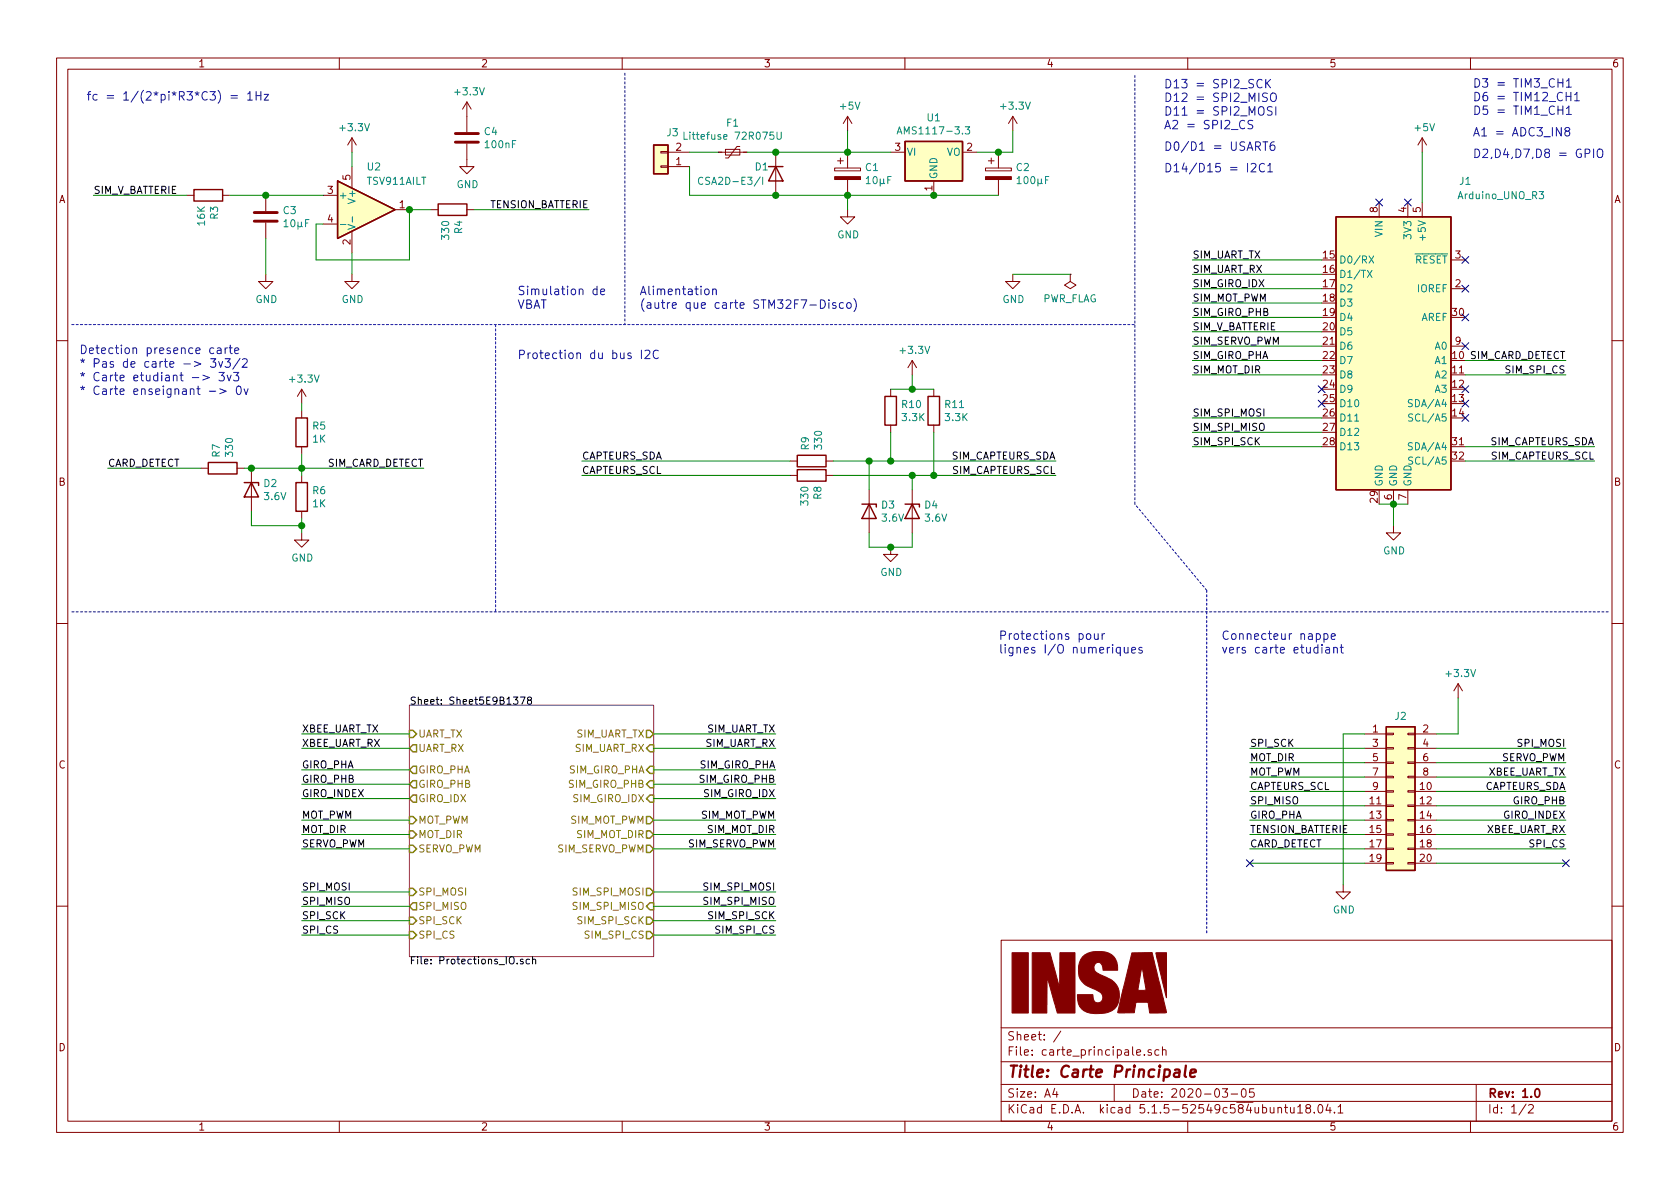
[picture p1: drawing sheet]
EESchema Schematic File Version 4
EELAYER 30 0
EELAYER END
$Descr A4 11693 8268
encoding utf-8
Sheet 1 2
Title "Carte Principale"
Date "2020-03-05"
Rev "1.0"
Comp ""
Comment1 ""
Comment2 ""
Comment3 ""
Comment4 ""
$EndDescr
$Comp
L MCU_Module:Arduino_UNO_R3 J1
U 1 1
P 9700 2400
F 0 "J1" H 10200 3550 50  0000 C CNN
F 1 "Arduino_UNO_R3" H 10450 3450 50  0000 C CNN
F 2 "Insa:Arduino_UNO_R3_Pin_Only" H 9850 1350 50  0001 L CNN
F 3 "https://www.arduino.cc/en/Main/arduinoBoardUno" H 9500 3450 50  0001 C CNN
	1    9700 2400
	1    0    0    -1  
$EndComp
$Comp
L power:GND #PWR0101
U 1 1
P 9700 3650
F 0 "#PWR0101" H 9700 3400 50  0001 C CNN
F 1 "GND" H 9705 3477 50  0000 C CNN
F 2 "" H 9700 3650 50  0001 C CNN
F 3 "" H 9700 3650 50  0001 C CNN
	1    9700 3650
	1    0    0    -1  
$EndComp
Wire Wire Line
	9700 3650 9700 3500
Wire Wire Line
	9600 3500 9700 3500
Connection ~ 9700 3500
Wire Wire Line
	9700 3500 9800 3500
Wire Notes Line
	8400 4100 8400 6500
Wire Notes Line
	8400 4100 7900 3500
Wire Notes Line
	7900 3500 7900 500 
Text Notes 8100 900  0    59   ~ 0
D13 = SPI2_SCK\nD12 = SPI2_MISO\nD11 = SPI2_MOSI\nA2 = SPI2_CS
Text Notes 8100 1050 0    59   ~ 0
D0/D1 = USART6
Text Notes 8100 1200 0    59   ~ 0
D14/D15 = I2C1
$Comp
L insa-sym:LOGO Logo1
U 1 1
P 7600 6850
F 0 "Logo1" H 7600 6398 60  0001 C CNN
F 1 "LOGO" H 7600 7302 60  0001 C CNN
F 2 "Insa:insa-image" H 7600 6850 50  0001 C CNN
F 3 "" H 7600 6850 50  0001 C CNN
	1    7600 6850
	1    0    0    -1  
$EndComp
Wire Wire Line
	8700 5200 9500 5200
Wire Wire Line
	9500 5300 8700 5300
Wire Wire Line
	8700 5400 9500 5400
Wire Wire Line
	9500 5500 8700 5500
Wire Wire Line
	8700 5600 9500 5600
Wire Wire Line
	10000 5600 10900 5600
Wire Wire Line
	10000 5500 10900 5500
Wire Wire Line
	10000 5400 10900 5400
Wire Wire Line
	10000 5300 10900 5300
Wire Wire Line
	10000 5200 10900 5200
Wire Wire Line
	10000 5100 10150 5100
Wire Wire Line
	10150 5100 10150 4850
Wire Wire Line
	9500 5100 9350 5100
$Comp
L power:GND #PWR0103
U 1 1
P 9350 6150
F 0 "#PWR0103" H 9350 5900 50  0001 C CNN
F 1 "GND" H 9355 5977 50  0000 C CNN
F 2 "" H 9350 6150 50  0001 C CNN
F 3 "" H 9350 6150 50  0001 C CNN
	1    9350 6150
	1    0    0    -1  
$EndComp
Text Label 8700 5400 0    50   ~ 0
MOT_PWM
Text Label 8700 5300 0    50   ~ 0
MOT_DIR
Text Label 10900 5300 2    50   ~ 0
SERVO_PWM
Text Label 8700 5700 0    50   ~ 0
GIRO_PHA
Text Label 10900 5600 2    50   ~ 0
GIRO_PHB
Text Label 10900 5700 2    50   ~ 0
GIRO_INDEX
Text Label 10900 5500 2    50   ~ 0
CAPTEURS_SDA
Text Label 8700 5500 0    50   ~ 0
CAPTEURS_SCL
Text Label 10900 5400 2    50   ~ 0
XBEE_UART_TX
Text Label 10900 5800 2    50   ~ 0
XBEE_UART_RX
Wire Wire Line
	9500 5700 8700 5700
Text Label 8700 5800 0    50   ~ 0
TENSION_BATTERIE
Wire Wire Line
	9200 2600 8300 2600
Wire Wire Line
	9200 2500 8300 2500
Wire Wire Line
	9200 2200 8300 2200
Wire Wire Line
	9200 2000 8300 2000
Wire Wire Line
	9200 1800 8300 1800
Wire Wire Line
	9200 1900 8300 1900
Wire Wire Line
	9200 2300 8300 2300
Text Label 8300 1800 0    50   ~ 0
SIM_UART_TX
Text Label 8300 1900 0    50   ~ 0
SIM_UART_RX
Text Label 8300 2000 0    50   ~ 0
SIM_GIRO_IDX
Text Label 8300 2100 0    50   ~ 0
SIM_MOT_PWM
Text Label 8300 2200 0    50   ~ 0
SIM_GIRO_PHB
Text Label 8300 2300 0    50   ~ 0
SIM_V_BATTERIE
Text Label 8300 2400 0    50   ~ 0
SIM_SERVO_PWM
Text Label 8300 2500 0    50   ~ 0
SIM_GIRO_PHA
Text Label 8300 2600 0    50   ~ 0
SIM_MOT_DIR
NoConn ~ 10200 2900
NoConn ~ 9200 2800
NoConn ~ 10200 2800
NoConn ~ 10200 2700
NoConn ~ 10200 2400
NoConn ~ 10200 2200
NoConn ~ 10200 2000
NoConn ~ 10200 1800
NoConn ~ 9800 1400
NoConn ~ 16100 6350
Wire Wire Line
	8300 2100 9200 2100
Wire Wire Line
	8300 2400 9200 2400
NoConn ~ 9200 2700
$Comp
L Amplifier_Operational:TSV911xxLx U2
U 1 1
P 2550 1450
F 0 "U2" H 2550 1750 50  0000 L CNN
F 1 "TSV911AILT" H 2550 1650 50  0000 L CNN
F 2 "Package_TO_SOT_SMD:SOT-23-5" H 2450 1250 50  0001 L CNN
F 3 "www.st.com/resource/en/datasheet/tsv911.pdf" H 2550 1650 50  0001 C CNN
	1    2550 1450
	1    0    0    -1  
$EndComp
$Comp
L power:GND #PWR0106
U 1 1
P 2450 1900
F 0 "#PWR0106" H 2450 1650 50  0001 C CNN
F 1 "GND" H 2455 1727 50  0000 C CNN
F 2 "" H 2450 1900 50  0001 C CNN
F 3 "" H 2450 1900 50  0001 C CNN
	1    2450 1900
	1    0    0    -1  
$EndComp
$Comp
L Device:R R3
U 1 1
P 1450 1350
F 0 "R3" H 1520 1396 50  0000 L CNN
F 1 "16K" H 1520 1305 50  0000 L CNN
F 2 "Resistor_SMD:R_1206_3216Metric_Pad1.42x1.75mm_HandSolder" V 1380 1350 50  0001 C CNN
F 3 "~" H 1450 1350 50  0001 C CNN
	1    1450 1350
	0    1    1    0   
$EndComp
$Comp
L Device:C C3
U 1 1
P 1850 1500
F 0 "C3" H 1965 1546 50  0000 L CNN
F 1 "10µF" H 1965 1455 50  0000 L CNN
F 2 "Capacitor_SMD:C_1206_3216Metric_Pad1.42x1.75mm_HandSolder" H 1888 1350 50  0001 C CNN
F 3 "~" H 1850 1500 50  0001 C CNN
	1    1850 1500
	1    0    0    -1  
$EndComp
Wire Wire Line
	1600 1350 1850 1350
Connection ~ 1850 1350
Wire Wire Line
	1850 1350 2250 1350
Wire Wire Line
	2450 1050 2450 1150
$Comp
L power:GND #PWR0107
U 1 1
P 1850 1900
F 0 "#PWR0107" H 1850 1650 50  0001 C CNN
F 1 "GND" H 1855 1727 50  0000 C CNN
F 2 "" H 1850 1900 50  0001 C CNN
F 3 "" H 1850 1900 50  0001 C CNN
	1    1850 1900
	1    0    0    -1  
$EndComp
$Comp
L Device:R R4
U 1 1
P 3150 1450
F 0 "R4" H 3220 1496 50  0000 L CNN
F 1 "330" H 3220 1405 50  0000 L CNN
F 2 "Resistor_SMD:R_1206_3216Metric_Pad1.42x1.75mm_HandSolder" V 3080 1450 50  0001 C CNN
F 3 "~" H 3150 1450 50  0001 C CNN
	1    3150 1450
	0    1    1    0   
$EndComp
Wire Wire Line
	2850 1450 3000 1450
Wire Wire Line
	2250 1550 2200 1550
Wire Wire Line
	2200 1550 2200 1800
Wire Wire Line
	2850 1800 2850 1450
Connection ~ 2850 1450
Wire Wire Line
	2200 1800 2850 1800
Wire Wire Line
	2450 1750 2450 1900
Text Label 650  1350 0    50   ~ 0
SIM_V_BATTERIE
Text Label 4100 1450 2    50   ~ 0
TENSION_BATTERIE
$Comp
L Device:C C4
U 1 1
P 3250 950
F 0 "C4" H 3365 996 50  0000 L CNN
F 1 "100nF" H 3365 905 50  0000 L CNN
F 2 "Capacitor_SMD:C_1206_3216Metric_Pad1.42x1.75mm_HandSolder" H 3288 800 50  0001 C CNN
F 3 "~" H 3250 950 50  0001 C CNN
	1    3250 950 
	1    0    0    -1  
$EndComp
$Comp
L power:GND #PWR0109
U 1 1
P 3250 1100
F 0 "#PWR0109" H 3250 850 50  0001 C CNN
F 1 "GND" H 3255 927 50  0000 C CNN
F 2 "" H 3250 1100 50  0001 C CNN
F 3 "" H 3250 1100 50  0001 C CNN
	1    3250 1100
	1    0    0    -1  
$EndComp
$Comp
L power:GND #PWR0111
U 1 1
P 7050 1900
F 0 "#PWR0111" H 7050 1650 50  0001 C CNN
F 1 "GND" H 7055 1727 50  0000 C CNN
F 2 "" H 7050 1900 50  0001 C CNN
F 3 "" H 7050 1900 50  0001 C CNN
	1    7050 1900
	1    0    0    -1  
$EndComp
$Comp
L power:PWR_FLAG #FLG0102
U 1 1
P 7450 1900
F 0 "#FLG0102" H 7450 1975 50  0001 C CNN
F 1 "PWR_FLAG" H 7450 2073 50  0000 C CNN
F 2 "" H 7450 1900 50  0001 C CNN
F 3 "~" H 7450 1900 50  0001 C CNN
	1    7450 1900
	-1   0    0    1   
$EndComp
Wire Wire Line
	7450 1900 7050 1900
$Comp
L power:+3.3V #PWR0104
U 1 1
P 7050 900
F 0 "#PWR0104" H 7050 750 50  0001 C CNN
F 1 "+3.3V" H 7065 1073 50  0000 C CNN
F 2 "" H 7050 900 50  0001 C CNN
F 3 "" H 7050 900 50  0001 C CNN
	1    7050 900 
	1    0    0    -1  
$EndComp
$Comp
L power:+3.3V #PWR0110
U 1 1
P 10150 4850
F 0 "#PWR0110" H 10150 4700 50  0001 C CNN
F 1 "+3.3V" H 10165 5023 50  0000 C CNN
F 2 "" H 10150 4850 50  0001 C CNN
F 3 "" H 10150 4850 50  0001 C CNN
	1    10150 4850
	1    0    0    -1  
$EndComp
$Comp
L power:+3.3V #PWR0113
U 1 1
P 2450 1050
F 0 "#PWR0113" H 2450 900 50  0001 C CNN
F 1 "+3.3V" H 2465 1223 50  0000 C CNN
F 2 "" H 2450 1050 50  0001 C CNN
F 3 "" H 2450 1050 50  0001 C CNN
	1    2450 1050
	1    0    0    -1  
$EndComp
$Comp
L power:+3.3V #PWR0114
U 1 1
P 3250 800
F 0 "#PWR0114" H 3250 650 50  0001 C CNN
F 1 "+3.3V" H 3265 973 50  0000 C CNN
F 2 "" H 3250 800 50  0001 C CNN
F 3 "" H 3250 800 50  0001 C CNN
	1    3250 800 
	1    0    0    -1  
$EndComp
$Comp
L Connector_Generic:Conn_01x02 J3
U 1 1
P 4600 1150
F 0 "J3" H 4518 917 50  0000 C CNN
F 1 "Conn_01x02" H 4518 916 50  0001 C CNN
F 2 "Connector_Molex:Molex_KK-254_AE-6410-02A_1x02_P2.54mm_Vertical" H 4600 1150 50  0001 C CNN
F 3 "~" H 4600 1150 50  0001 C CNN
	1    4600 1150
	-1   0    0    1   
$EndComp
Wire Wire Line
	9900 1050 9900 1400
$Comp
L Device:Polyfuse_Small F1
U 1 1
P 5100 1050
F 0 "F1" V 4895 1050 50  0000 C CNN
F 1 "Littefuse 72R075U" V 4986 1050 50  0000 C CNN
F 2 "Capacitor_THT:C_Disc_D7.0mm_W2.5mm_P5.00mm" H 5150 850 50  0001 L CNN
F 3 "~" H 5100 1050 50  0001 C CNN
	1    5100 1050
	0    1    1    0   
$EndComp
Wire Wire Line
	5900 900  5900 1050
Connection ~ 5900 1050
Text Notes 600  700  0    59   ~ 0
fc = 1/(2*pi*R3*C3) = 1Hz\n
$Comp
L Device:CP C2
U 1 1
P 6950 1200
F 0 "C2" H 7068 1246 50  0000 L CNN
F 1 "100µF" H 7068 1155 50  0000 L CNN
F 2 "Capacitor_Tantalum_SMD:CP_EIA-3528-21_Kemet-B_Pad1.50x2.35mm_HandSolder" H 6988 1050 50  0001 C CNN
F 3 "~" H 6950 1200 50  0001 C CNN
	1    6950 1200
	1    0    0    -1  
$EndComp
$Comp
L Device:CP C1
U 1 1
P 5900 1200
F 0 "C1" H 6018 1246 50  0000 L CNN
F 1 "10µF" H 6018 1155 50  0000 L CNN
F 2 "Capacitor_Tantalum_SMD:CP_EIA-3528-21_Kemet-B_Pad1.50x2.35mm_HandSolder" H 5938 1050 50  0001 C CNN
F 3 "~" H 5900 1200 50  0001 C CNN
	1    5900 1200
	1    0    0    -1  
$EndComp
Wire Wire Line
	6800 1050 6950 1050
Wire Wire Line
	7050 1050 7050 900 
Connection ~ 6950 1050
Wire Wire Line
	6950 1050 7050 1050
Wire Wire Line
	5900 1350 5900 1450
$Comp
L power:GND #PWR0116
U 1 1
P 5900 1450
F 0 "#PWR0116" H 5900 1200 50  0001 C CNN
F 1 "GND" H 5905 1277 50  0000 C CNN
F 2 "" H 5900 1450 50  0001 C CNN
F 3 "" H 5900 1450 50  0001 C CNN
	1    5900 1450
	1    0    0    -1  
$EndComp
Wire Wire Line
	1850 1650 1850 1900
Wire Wire Line
	4800 1050 5000 1050
Wire Wire Line
	5900 1050 6200 1050
Connection ~ 5900 1350
Wire Wire Line
	4800 1350 4800 1150
Wire Wire Line
	5200 1050 5400 1050
Wire Wire Line
	4800 1350 5400 1350
$Comp
L Device:D D1
U 1 1
P 5400 1200
F 0 "D1" V 5350 1050 50  0000 L CNN
F 1 "CSA2D-E3/I" V 5450 650 50  0000 L CNN
F 2 "Diode_SMD:D_SMA_Handsoldering" H 5400 1200 50  0001 C CNN
F 3 "~" H 5400 1200 50  0001 C CNN
	1    5400 1200
	0    1    1    0   
$EndComp
Connection ~ 5400 1050
Wire Wire Line
	5400 1050 5900 1050
Connection ~ 5400 1350
Wire Wire Line
	5400 1350 5900 1350
Wire Wire Line
	10000 5700 10900 5700
Text Label 8700 5900 0    50   ~ 0
CARD_DETECT
Wire Wire Line
	10200 2500 10900 2500
Text Label 10900 2500 2    50   ~ 0
SIM_CARD_DETECT
$Comp
L Device:R R5
U 1 1
P 2100 3000
F 0 "R5" H 2170 3046 50  0000 L CNN
F 1 "1K" H 2170 2955 50  0000 L CNN
F 2 "Resistor_SMD:R_1206_3216Metric_Pad1.42x1.75mm_HandSolder" V 2030 3000 50  0001 C CNN
F 3 "~" H 2100 3000 50  0001 C CNN
	1    2100 3000
	1    0    0    -1  
$EndComp
$Comp
L Device:R R6
U 1 1
P 2100 3450
F 0 "R6" H 2170 3496 50  0000 L CNN
F 1 "1K" H 2170 3405 50  0000 L CNN
F 2 "Resistor_SMD:R_1206_3216Metric_Pad1.42x1.75mm_HandSolder" V 2030 3450 50  0001 C CNN
F 3 "~" H 2100 3450 50  0001 C CNN
	1    2100 3450
	1    0    0    -1  
$EndComp
$Comp
L Device:D_Zener D2
U 1 1
P 1750 3400
F 0 "D2" V 1704 3480 50  0000 L CNN
F 1 "3.6V" V 1795 3480 50  0000 L CNN
F 2 "Diode_THT:D_DO-35_SOD27_P3.81mm_Vertical_AnodeUp" H 1750 3400 50  0001 C CNN
F 3 "https://www.mouser.fr/datasheet/2/308/1N5227B-1118259.pdf" H 1750 3400 50  0001 C CNN
F 4 "1N5221B" V 1750 3400 50  0001 C CNN "Model"
	1    1750 3400
	0    1    1    0   
$EndComp
Wire Wire Line
	2100 3150 2100 3250
Connection ~ 2100 3250
Wire Wire Line
	2100 3250 2100 3300
Text Label 750  3250 0    50   ~ 0
CARD_DETECT
Text Label 2950 3250 2    50   ~ 0
SIM_CARD_DETECT
Wire Wire Line
	2100 3250 2950 3250
$Comp
L power:GND #PWR0108
U 1 1
P 2100 3700
F 0 "#PWR0108" H 2100 3450 50  0001 C CNN
F 1 "GND" H 2105 3527 50  0000 C CNN
F 2 "" H 2100 3700 50  0001 C CNN
F 3 "" H 2100 3700 50  0001 C CNN
	1    2100 3700
	1    0    0    -1  
$EndComp
$Comp
L power:+3.3V #PWR0112
U 1 1
P 2100 2800
F 0 "#PWR0112" H 2100 2650 50  0001 C CNN
F 1 "+3.3V" H 2115 2973 50  0000 C CNN
F 2 "" H 2100 2800 50  0001 C CNN
F 3 "" H 2100 2800 50  0001 C CNN
	1    2100 2800
	1    0    0    -1  
$EndComp
Wire Wire Line
	2100 2800 2100 2850
Wire Wire Line
	1750 3250 2100 3250
Wire Wire Line
	2100 3600 2100 3650
Wire Wire Line
	1750 3550 1750 3650
Wire Wire Line
	1750 3650 2100 3650
Connection ~ 2100 3650
Wire Wire Line
	2100 3650 2100 3700
$Comp
L Device:R R7
U 1 1
P 1550 3250
F 0 "R7" H 1620 3296 50  0000 L CNN
F 1 "330" H 1620 3205 50  0000 L CNN
F 2 "Resistor_SMD:R_1206_3216Metric_Pad1.42x1.75mm_HandSolder" V 1480 3250 50  0001 C CNN
F 3 "~" H 1550 3250 50  0001 C CNN
	1    1550 3250
	0    -1   -1   0   
$EndComp
Wire Wire Line
	1400 3250 750  3250
Wire Wire Line
	1700 3250 1750 3250
Connection ~ 1750 3250
$Comp
L Device:R R10
U 1 1
P 6200 2850
F 0 "R10" H 6270 2896 50  0000 L CNN
F 1 "3.3K" H 6270 2805 50  0000 L CNN
F 2 "Resistor_SMD:R_1206_3216Metric_Pad1.42x1.75mm_HandSolder" V 6130 2850 50  0001 C CNN
F 3 "~" H 6200 2850 50  0001 C CNN
	1    6200 2850
	1    0    0    -1  
$EndComp
$Comp
L Device:R R11
U 1 1
P 6500 2850
F 0 "R11" H 6570 2896 50  0000 L CNN
F 1 "3.3K" H 6570 2805 50  0000 L CNN
F 2 "Resistor_SMD:R_1206_3216Metric_Pad1.42x1.75mm_HandSolder" V 6430 2850 50  0001 C CNN
F 3 "~" H 6500 2850 50  0001 C CNN
	1    6500 2850
	1    0    0    -1  
$EndComp
Wire Wire Line
	6200 2700 6350 2700
Wire Wire Line
	6350 2700 6350 2600
Connection ~ 6350 2700
Wire Wire Line
	6350 2700 6500 2700
Wire Wire Line
	6500 3000 6500 3300
Wire Wire Line
	6200 3000 6200 3200
$Comp
L power:+3.3V #PWR0117
U 1 1
P 6350 2600
F 0 "#PWR0117" H 6350 2450 50  0001 C CNN
F 1 "+3.3V" H 6365 2773 50  0000 C CNN
F 2 "" H 6350 2600 50  0001 C CNN
F 3 "" H 6350 2600 50  0001 C CNN
	1    6350 2600
	1    0    0    -1  
$EndComp
Text Label 11100 3100 2    50   ~ 0
SIM_CAPTEURS_SDA
Text Label 11100 3200 2    50   ~ 0
SIM_CAPTEURS_SCL
Wire Wire Line
	10200 3100 11100 3100
Wire Wire Line
	10200 3200 11100 3200
$Comp
L Device:R R8
U 1 1
P 5650 3300
F 0 "R8" H 5720 3346 50  0000 L CNN
F 1 "330" H 5720 3255 50  0000 L CNN
F 2 "Resistor_SMD:R_1206_3216Metric_Pad1.42x1.75mm_HandSolder" V 5580 3300 50  0001 C CNN
F 3 "~" H 5650 3300 50  0001 C CNN
	1    5650 3300
	0    1    1    0   
$EndComp
$Comp
L Device:R R9
U 1 1
P 5650 3200
F 0 "R9" H 5720 3246 50  0000 L CNN
F 1 "330" H 5720 3155 50  0000 L CNN
F 2 "Resistor_SMD:R_1206_3216Metric_Pad1.42x1.75mm_HandSolder" V 5580 3200 50  0001 C CNN
F 3 "~" H 5650 3200 50  0001 C CNN
	1    5650 3200
	0    -1   -1   0   
$EndComp
Text Label 4050 3200 0    50   ~ 0
CAPTEURS_SDA
Text Label 4050 3300 0    50   ~ 0
CAPTEURS_SCL
Text Label 7350 3200 2    50   ~ 0
SIM_CAPTEURS_SDA
Text Label 7350 3300 2    50   ~ 0
SIM_CAPTEURS_SCL
Wire Notes Line
	500  2250 7900 2250
Wire Notes Line
	3450 2250 3450 4250
Wire Notes Line
	4350 500  4350 2250
Wire Notes Line
	500  4250 11200 4250
Text Notes 8500 4550 0    59   ~ 0
Connecteur nappe\nvers carte etudiant
Text Notes 6950 4550 0    59   ~ 0
Protections pour\nlignes I/O numeriques
Text Notes 3600 2500 0    59   ~ 0
Protection du bus I2C\n
Text Notes 4450 2150 0    59   ~ 0
Alimentation\n(autre que carte STM32F7-Disco)\n
Text Notes 3600 2150 0    59   ~ 0
Simulation de\nVBAT\n
Text Notes 550  2750 0    59   ~ 0
Detection presence carte\n* Pas de carte -> 3v3/2\n* Carte etudiant -> 3v3\n* Carte enseignant -> 0v
Wire Wire Line
	4050 3200 5500 3200
Wire Wire Line
	4050 3300 5500 3300
$Comp
L Device:D_Zener D3
U 1 1
P 6050 3550
F 0 "D3" V 6004 3630 50  0000 L CNN
F 1 "3.6V" V 6095 3630 50  0000 L CNN
F 2 "Diode_THT:D_DO-35_SOD27_P3.81mm_Vertical_AnodeUp" H 6050 3550 50  0001 C CNN
F 3 "https://www.mouser.fr/datasheet/2/308/1N5227B-1118259.pdf" H 6050 3550 50  0001 C CNN
F 4 "1N5221B" V 6050 3550 50  0001 C CNN "Model"
	1    6050 3550
	0    1    1    0   
$EndComp
Connection ~ 6050 3200
Wire Wire Line
	6050 3200 6200 3200
Connection ~ 6350 3300
Wire Wire Line
	6350 3300 6500 3300
Wire Wire Line
	5800 3200 6050 3200
Wire Wire Line
	5800 3300 6350 3300
$Comp
L Device:D_Zener D4
U 1 1
P 6350 3550
F 0 "D4" V 6304 3630 50  0000 L CNN
F 1 "3.6V" V 6395 3630 50  0000 L CNN
F 2 "Diode_THT:D_DO-35_SOD27_P3.81mm_Vertical_AnodeUp" H 6350 3550 50  0001 C CNN
F 3 "https://www.mouser.fr/datasheet/2/308/1N5227B-1118259.pdf" H 6350 3550 50  0001 C CNN
F 4 "1N5221B" V 6350 3550 50  0001 C CNN "Model"
	1    6350 3550
	0    1    1    0   
$EndComp
Wire Wire Line
	6050 3700 6050 3800
Wire Wire Line
	6050 3800 6200 3800
Wire Wire Line
	6350 3800 6350 3700
Wire Wire Line
	6350 3400 6350 3300
Wire Wire Line
	6050 3200 6050 3400
Connection ~ 6200 3200
Wire Wire Line
	6200 3200 7350 3200
Connection ~ 6500 3300
Wire Wire Line
	6500 3300 7350 3300
$Comp
L power:GND #PWR0118
U 1 1
P 6200 3800
F 0 "#PWR0118" H 6200 3550 50  0001 C CNN
F 1 "GND" H 6205 3627 50  0000 C CNN
F 2 "" H 6200 3800 50  0001 C CNN
F 3 "" H 6200 3800 50  0001 C CNN
	1    6200 3800
	1    0    0    -1  
$EndComp
Connection ~ 6200 3800
Wire Wire Line
	6200 3800 6350 3800
Wire Wire Line
	3300 1450 4100 1450
Wire Wire Line
	650  1350 1300 1350
$Comp
L power:+5V #PWR0102
U 1 1
P 9900 1050
F 0 "#PWR0102" H 9900 900 50  0001 C CNN
F 1 "+5V" H 9915 1223 50  0000 C CNN
F 2 "" H 9900 1050 50  0001 C CNN
F 3 "" H 9900 1050 50  0001 C CNN
	1    9900 1050
	1    0    0    -1  
$EndComp
$Comp
L power:+5V #PWR0105
U 1 1
P 5900 900
F 0 "#PWR0105" H 5900 750 50  0001 C CNN
F 1 "+5V" H 5915 1073 50  0000 C CNN
F 2 "" H 5900 900 50  0001 C CNN
F 3 "" H 5900 900 50  0001 C CNN
	1    5900 900 
	1    0    0    -1  
$EndComp
Wire Wire Line
	5900 1350 6500 1350
$Comp
L Regulator_Linear:AMS1117-3.3 U1
U 1 1
P 6500 1050
F 0 "U1" H 6500 1292 50  0000 C CNN
F 1 "AMS1117-3.3" H 6500 1201 50  0000 C CNN
F 2 "Package_TO_SOT_SMD:SOT-223-3_TabPin2" H 6500 1250 50  0001 C CNN
F 3 "http://www.advanced-monolithic.com/pdf/ds1117.pdf" H 6600 800 50  0001 C CNN
	1    6500 1050
	1    0    0    -1  
$EndComp
Connection ~ 6500 1350
Wire Wire Line
	6500 1350 6950 1350
NoConn ~ 9600 1400
$Comp
L Connector_Generic:Conn_02x10_Odd_Even J2
U 1 1
P 9700 5500
F 0 "J2" H 9750 6025 50  0000 C CNN
F 1 "Conn_02x10_Odd_Even" H 9750 6026 50  0001 C CNN
F 2 "Connector_Multicomp:Multicomp_MC9A12-2034_2x10_P2.54mm_Vertical" H 9700 5500 50  0001 C CNN
F 3 "~" H 9700 5500 50  0001 C CNN
	1    9700 5500
	1    0    0    -1  
$EndComp
Wire Wire Line
	9350 5100 9350 6150
Wire Wire Line
	9500 5800 8700 5800
Wire Wire Line
	9500 5900 8700 5900
Wire Wire Line
	9500 6000 8700 6000
Wire Wire Line
	10000 5800 10900 5800
Wire Wire Line
	10000 5900 10900 5900
Wire Wire Line
	10000 6000 10900 6000
NoConn ~ 10900 6000
NoConn ~ 8700 6000
Text Label 10900 5200 2    50   ~ 0
SPI_MOSI
Text Label 8700 5200 0    50   ~ 0
SPI_SCK
Text Label 8700 5600 0    50   ~ 0
SPI_MISO
Text Label 10900 5900 2    50   ~ 0
SPI_CS
Wire Wire Line
	9200 3100 8300 3100
Wire Wire Line
	9200 3000 8300 3000
Wire Wire Line
	9200 2900 8300 2900
Wire Wire Line
	10200 2600 10900 2600
Text Label 8300 2900 0    50   ~ 0
SIM_SPI_MOSI
Text Label 8300 3000 0    50   ~ 0
SIM_SPI_MISO
Text Label 8300 3100 0    50   ~ 0
SIM_SPI_SCK
Text Label 10900 2600 2    50   ~ 0
SIM_SPI_CS
Wire Wire Line
	4550 5100 5400 5100
Wire Wire Line
	4550 5200 5400 5200
Wire Wire Line
	4550 5350 5400 5350
Wire Wire Line
	4550 5450 5400 5450
Wire Wire Line
	4550 5550 5400 5550
Wire Wire Line
	4550 5700 5400 5700
Wire Wire Line
	4550 5800 5400 5800
Wire Wire Line
	4550 5900 5400 5900
Wire Wire Line
	4550 6200 5400 6200
Wire Wire Line
	4550 6300 5400 6300
Wire Wire Line
	4550 6400 5400 6400
Wire Wire Line
	4550 6500 5400 6500
Wire Wire Line
	2850 5100 2100 5100
Wire Wire Line
	2850 5200 2100 5200
Wire Wire Line
	2850 5350 2100 5350
Wire Wire Line
	2850 5450 2100 5450
Wire Wire Line
	2850 5550 2100 5550
Wire Wire Line
	2850 5700 2100 5700
Wire Wire Line
	2850 5800 2100 5800
Wire Wire Line
	2850 5900 2100 5900
Wire Wire Line
	2850 6200 2100 6200
Wire Wire Line
	2850 6300 2100 6300
Wire Wire Line
	2850 6400 2100 6400
Wire Wire Line
	2850 6500 2100 6500
Text Label 5400 5100 2    50   ~ 0
SIM_UART_TX
Text Label 5400 5200 2    50   ~ 0
SIM_UART_RX
Text Label 5400 5350 2    50   ~ 0
SIM_GIRO_PHA
Text Label 5400 5450 2    50   ~ 0
SIM_GIRO_PHB
Text Label 5400 5550 2    50   ~ 0
SIM_GIRO_IDX
Text Label 5400 5700 2    50   ~ 0
SIM_MOT_PWM
Text Label 5400 5800 2    50   ~ 0
SIM_MOT_DIR
Text Label 5400 5900 2    50   ~ 0
SIM_SERVO_PWM
Text Label 5400 6200 2    50   ~ 0
SIM_SPI_MOSI
Text Label 5400 6300 2    50   ~ 0
SIM_SPI_MISO
Text Label 5400 6400 2    50   ~ 0
SIM_SPI_SCK
Text Label 5400 6500 2    50   ~ 0
SIM_SPI_CS
Text Label 2100 5100 0    50   ~ 0
XBEE_UART_TX
Text Label 2100 5200 0    50   ~ 0
XBEE_UART_RX
Text Label 2100 5350 0    50   ~ 0
GIRO_PHA
Text Label 2100 5450 0    50   ~ 0
GIRO_PHB
Text Label 2100 5550 0    50   ~ 0
GIRO_INDEX
Text Label 2100 5700 0    50   ~ 0
MOT_PWM
Text Label 2100 5800 0    50   ~ 0
MOT_DIR
Text Label 2100 5900 0    50   ~ 0
SERVO_PWM
Text Label 2100 6200 0    50   ~ 0
SPI_MOSI
Text Label 2100 6300 0    50   ~ 0
SPI_MISO
Text Label 2100 6400 0    50   ~ 0
SPI_SCK
Text Label 2100 6500 0    50   ~ 0
SPI_CS
$Sheet
S 2850 4900 1700 1750
U 5E9B1379
F0 "Sheet5E9B1378" 50
F1 "Protections_IO.sch" 50
F2 "UART_RX" O L 2850 5200 50 
F3 "UART_TX" I L 2850 5100 50 
F4 "GIRO_PHA" O L 2850 5350 50 
F5 "GIRO_PHB" O L 2850 5450 50 
F6 "GIRO_IDX" O L 2850 5550 50 
F7 "MOT_PWM" I L 2850 5700 50 
F8 "MOT_DIR" I L 2850 5800 50 
F9 "SERVO_PWM" I L 2850 5900 50 
F10 "SPI_MOSI" I L 2850 6200 50 
F11 "SPI_MISO" O L 2850 6300 50 
F12 "SPI_SCK" I L 2850 6400 50 
F13 "SPI_CS" I L 2850 6500 50 
F14 "SIM_UART_RX" I R 4550 5200 50 
F15 "SIM_UART_TX" O R 4550 5100 50 
F16 "SIM_GIRO_PHA" I R 4550 5350 50 
F17 "SIM_GIRO_PHB" I R 4550 5450 50 
F18 "SIM_GIRO_IDX" I R 4550 5550 50 
F19 "SIM_MOT_PWM" O R 4550 5700 50 
F20 "SIM_MOT_DIR" O R 4550 5800 50 
F21 "SIM_SERVO_PWM" O R 4550 5900 50 
F22 "SIM_SPI_MOSI" O R 4550 6200 50 
F23 "SIM_SPI_MISO" I R 4550 6300 50 
F24 "SIM_SPI_SCK" O R 4550 6400 50 
F25 "SIM_SPI_CS" O R 4550 6500 50 
$EndSheet
Text Notes 10250 800  0    59   ~ 0
D3 = TIM3_CH1\nD6 = TIM12_CH1\nD5 = TIM1_CH1
Text Notes 10250 950  0    59   ~ 0
A1 = ADC3_IN8
Text Notes 10250 1100 0    59   ~ 0
D2,D4,D7,D8 = GPIO
$EndSCHEMATC
